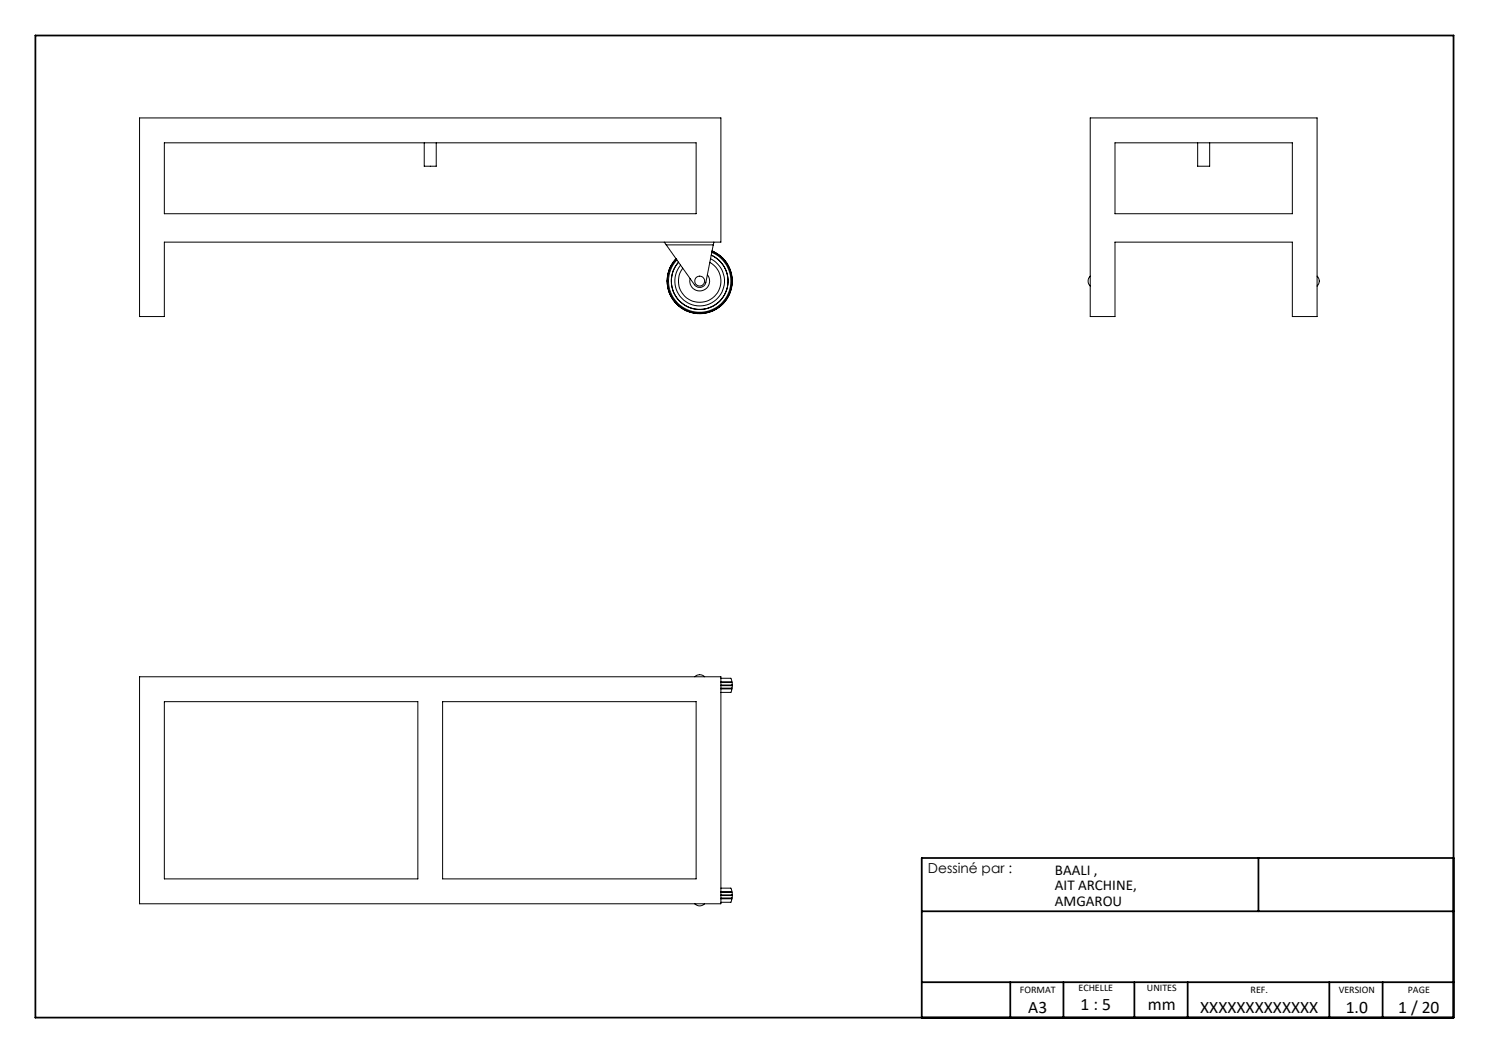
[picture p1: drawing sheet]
<svg xmlns="http://www.w3.org/2000/svg" width="420mm" height="297mm" viewBox="0 0 420 297" stroke-linecap="round" stroke-linejoin="round" font-family="sans-serif">
<path d="M10 10h400v277h-400zM260 257h150M355 242v15M410 242h-150v45M260 277h150M285 277v10M300 277v10M320 277v10M335 277v10M375 277v10M390 277v10" fill="none" stroke="#000" stroke-width=".5"/>
<g fill="none" stroke="#000" stroke-width=".28">
<path d="M39.4 33.3h163.9v35h-156.9v21h-7zM307.5 33.3h64v56h-7v-21h-50v21h-7zM46.4 40.3h150v20h-150zM119.7 40.3v6.6h3.3v-6.6M314.5 40.3h50v20h-50zM337.8 40.3v6.6h3.4v-6.6M187.4 68.3l.5 .8M187.9 69.1l8 11.2a1.78 1.78 0 0 0 1.8 .7 1.78 1.78 0 0 0 1.4-1.4l2.1-10.5M187.9 69.1h13.3M190.7 73a8.9 8.9 0 0 0-2.5 6.3M190.7 73a9.1 9.1 0 0 0-2.5 6.3M199.5 77.5a2.79 2.79 0 0 1-1.6 4.5 2.79 2.79 0 0 1-3.2-3.4"/>
<path d="M200.2 74a6 6 0 0 1 2.3 8.4 6 6 0 0 1-8.5 1.8 6 6 0 0 1-1.4-8.6M200.4 73a7 7 0 0 1 3 9.9 7 7 0 0 1-10.1 2.1 7 7 0 0 1-1.3-10.2M200.8 71.2a8.8 8.8 0 0 1 4.2 12.4 8.8 8.8 0 0 1-12.8 2.8 8.8 8.8 0 0 1-1.3-13.1M200.8 70.9a9.1 9.1 0 0 1 1.6 16 9.1 9.1 0 0 1-14.2-7.6M200.8 70.8a9.1 9.1 0 0 1 1.6 16.1 9.1 9.1 0 0 1-14.2-7.6M200.9 70.8a9.2 9.2 0 0 1 4.5 13 9.2 9.2 0 0 1-13.5 2.9 9.2 9.2 0 0 1-1.2-13.7M201.4 68.3l-.2 .8M307.5 77.9a1.92 1.92 0 0 0 0 2.8M371.5 77.9a1.92 1.92 0 0 1 0 2.8M39.4 190.9h163.9v64h-163.9zM46.4 197.9h71.5v50h-71.5zM124.8 197.9h71.6v50h-71.6z"/>
<path d="M196 190.9a1.92 1.92 0 0 1 2.8 0M203.3 193.4h3.3l-.1 .7h-3.2M203.3 192.5h3.2l.1 .4v.3h-3.3M203.3 191.3h2.3a.71 .71 0 0 1 .8 1h-3.1M203.3 194.3h3.1l-.1 .5a.47 .47 0 0 1-.2 .5 .47 .47 0 0 1-.5 0h-2.3M206.3 192.3v.2M206.3 193.2v.2M206.3 194.1v.2M196 254.9a1.92 1.92 0 0 0 2.8 0M203.3 251.7h3.2l.1 .4v.3h-3.3M203.3 252.6h3.3l-.1 .7h-3.2M203.3 250.5h2.3a.71 .71 0 0 1 .8 1h-3.1"/>
<path d="M203.3 253.5h3.1l-.1 .5a.47 .47 0 0 1-.2 .5 .47 .47 0 0 1-.5 0h-2.3M206.3 251.5v.2M206.3 252.4v.2M206.3 253.3v.2"/>
<circle cx="197.4" cy="79.3" r="1.39"/>
<circle cx="197.4" cy="79.3" r="8"/>
</g>
<g font-size="4.9">
<text x="290" y="285.7">A3</text>
<text x="304.8" y="285">1 : 5</text>
<text x="323.8" y="285">mm</text>
<text x="338.5" y="285.7">XXXXXXXXXXXXX</text>
<text x="379.6" y="285.7">1.0</text>
<text x="394.4" y="285.7">1 / 20</text>
</g>
<g font-size="4.2">
<text x="297.6" y="246.8">BAALI ,</text>
<text x="297.6" y="251.1">AIT ARCHINE,</text>
<text x="297.6" y="255.4">AMGAROU</text>
</g>
<text font-size="3.9" x="261.7" y="246.2">Dessiné par :</text>
<g font-size="2.8">
<text x="287.6" y="280">FORMAT</text>
<text x="304.2" y="279.6">ECHELLE</text>
<text x="323.5" y="279.6">UNITES</text>
<text x="352.7" y="280">REF.</text>
<text x="377.6" y="280">VERSION</text>
<text x="397.1" y="280">PAGE</text>
</g>
</svg>
